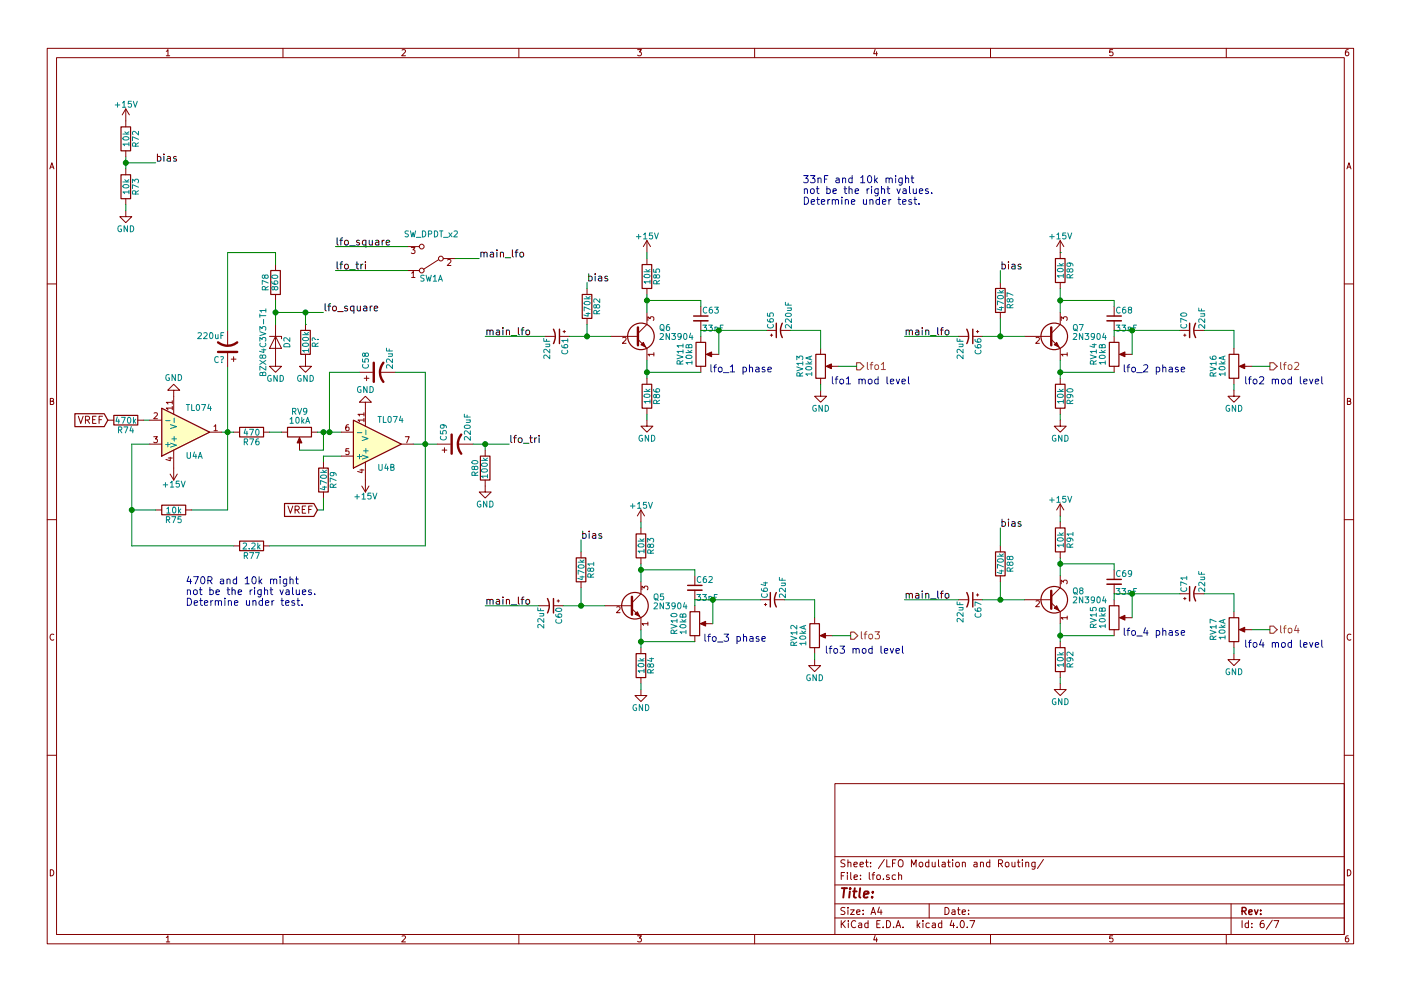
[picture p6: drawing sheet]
EESchema Schematic File Version 2
LIBS:power
LIBS:device
LIBS:switches
LIBS:relays
LIBS:motors
LIBS:transistors
LIBS:conn
LIBS:linear
LIBS:regul
LIBS:74xx
LIBS:cmos4000
LIBS:adc-dac
LIBS:memory
LIBS:xilinx
LIBS:microcontrollers
LIBS:dsp
LIBS:microchip
LIBS:analog_switches
LIBS:motorola
LIBS:texas
LIBS:intel
LIBS:audio
LIBS:interface
LIBS:digital-audio
LIBS:philips
LIBS:display
LIBS:cypress
LIBS:siliconi
LIBS:opto
LIBS:atmel
LIBS:contrib
LIBS:valves
LIBS:dk_Addressable-Specialty
LIBS:dk_Alarms-Buzzers-and-Sirens
LIBS:dk_Automotive-Relays
LIBS:dk_Balun
LIBS:dk_Barrel-Audio-Connectors
LIBS:dk_Battery-Holders-Clips-Contacts
LIBS:dk_Clock-Timing-Clock-Generators-PLLs-Frequency-Synthesizers
LIBS:dk_Clock-Timing-Programmable-Timers-and-Oscillators
LIBS:dk_Clock-Timing-Real-Time-Clocks
LIBS:dk_Coaxial-Connectors-RF
LIBS:dk_Current-Sensors
LIBS:dk_Data-Acquisition-ADCs-DACs-Special-Purpose
LIBS:dk_Data-Acquisition-Analog-to-Digital-Converters-ADC
LIBS:dk_Data-Acquisition-Digital-Potentiometers
LIBS:dk_Data-Acquisition-Digital-to-Analog-Converters-DAC
LIBS:dk_Data-Acquisition-Touch-Screen-Controllers
LIBS:dk_DC-DC-Converters
LIBS:dk_Digital-Isolators
LIBS:dk_Diodes-Bridge-Rectifiers
LIBS:dk_Diodes-Rectifiers-Arrays
LIBS:dk_Diodes-Rectifiers-Single
LIBS:dk_Diodes-Zener-Single
LIBS:dk_Display-Modules-LCD-OLED-Graphic
LIBS:dk_Display-Modules-LED-Character-and-Numeric
LIBS:dk_D-Sub-Connectors
LIBS:dk_Embedded-Microcontrollers
LIBS:dk_Encoders
LIBS:dk_Evaluation-Boards-Sensors
LIBS:dk_Ferrite-Beads-and-Chips
LIBS:dk_Fixed-Inductors
LIBS:dk_Fuses
LIBS:dk_Gas-Sensors
LIBS:dk_Humidity-Moisture-Sensors
LIBS:dk_Image-Sensors-Camera
LIBS:dk_Infrared-UV-Visible-Emitters
LIBS:dk_Inrush-Current-Limiters-ICL
LIBS:dk_Interface-Analog-Switches-Multiplexers-Demultiplexers
LIBS:dk_Interface-Analog-Switches-Special-Purpose
LIBS:dk_Interface-Controllers
LIBS:dk_Interface-Drivers-Receivers-Transceivers
LIBS:dk_Interface-I-O-Expanders
LIBS:dk_Interface-Modules
LIBS:dk_Interface-Sensor-and-Detector-Interfaces
LIBS:dk_Interface-Sensor-Capacitive-Touch
LIBS:dk_Interface-Specialized
LIBS:dk_LED-Indication-Discrete
LIBS:dk_LEDs-Circuit-Board-Indicators-Arrays-Light-Bars-Bar-Graphs
LIBS:dk_Linear-Amplifiers-Audio
LIBS:dk_Linear-Amplifiers-Instrumentation-OP-Amps-Buffer-Amps
LIBS:dk_Linear-Comparators
LIBS:dk_Logic-Buffers-Drivers-Receivers-Transceivers
LIBS:dk_Logic-Flip-Flops
LIBS:dk_Logic-Gates-and-Inverters
LIBS:dk_Logic-Multivibrators
LIBS:dk_Logic-Shift-Registers
LIBS:dk_Logic-Signal-Switches-Multiplexers-Decoders
LIBS:dk_Logic-Translators-Level-Shifters
LIBS:dk_Magnetic-Sensors-Compass-Magnetic-Field-Modules
LIBS:dk_Magnetic-Sensors-Linear-Compass-ICs
LIBS:dk_Magnetic-Sensors-Switches-Solid-State
LIBS:dk_Memory
LIBS:dk_Memory-Connectors-PC-Card-Sockets
LIBS:dk_Microphones
LIBS:dk_Modular-Connectors-Jacks
LIBS:dk_Modular-Connectors-Jacks-With-Magnetics
LIBS:dk_Motion-Sensors-Accelerometers
LIBS:dk_Motion-Sensors-IMUs-Inertial-Measurement-Units
LIBS:dk_Motion-Sensors-Tilt-Switches
LIBS:dk_Navigation-Switches-Joystick
LIBS:dk_Optical-Sensors-Ambient-Light-IR-UV-Sensors
LIBS:dk_Optical-Sensors-Photo-Detectors-Remote-Receiver
LIBS:dk_Optical-Sensors-Photodiodes
LIBS:dk_Optical-Sensors-Phototransistors
LIBS:dk_Optical-Sensors-Reflective-Analog-Output
LIBS:dk_Optoisolators-Logic-Output
LIBS:dk_Optoisolators-Transistor-Photovoltaic-Output
LIBS:dk_Optoisolators-Triac-SCR-Output
LIBS:dk_Oscillators
LIBS:dk_PMIC-AC-DC-Converters-Offline-Switchers
LIBS:dk_PMIC-Battery-Chargers
LIBS:dk_PMIC-Battery-Management
LIBS:dk_PMIC-Current-Regulation-Management
LIBS:dk_PMIC-Full-Half-Bridge-Drivers
LIBS:dk_PMIC-Gate-Drivers
LIBS:dk_PMIC-LED-Drivers
LIBS:dk_PMIC-Motor-Drivers-Controllers
LIBS:dk_PMIC-OR-Controllers-Ideal-Diodes
LIBS:dk_PMIC-Power-Distribution-Switches-Load-Drivers
LIBS:dk_PMIC-Power-Management-Specialized
LIBS:dk_PMIC-RMS-to-DC-Converters
LIBS:dk_PMIC-Supervisors
LIBS:dk_PMIC-Thermal-Management
LIBS:dk_PMIC-V-F-and-F-V-Converters
LIBS:dk_PMIC-Voltage-Reference
LIBS:dk_PMIC-Voltage-Regulators-DC-DC-Switching-Controllers
LIBS:dk_PMIC-Voltage-Regulators-DC-DC-Switching-Regulators
LIBS:dk_PMIC-Voltage-Regulators-Linear
LIBS:dk_PMIC-Voltage-Regulators-Special-Purpose
LIBS:dk_Power-Relays-Over-2-Amps
LIBS:dk_Pressure-Sensors-Transducers
LIBS:dk_Pushbutton-Switches
LIBS:dk_Rectangular-Connectors-Headers-Male-Pins
LIBS:dk_Reed-Relays
LIBS:dk_Resistor-Networks-Arrays
LIBS:dk_RF-Amplifiers
LIBS:dk_RF-Antennas
LIBS:dk_RF-Demodulators
LIBS:dk_RF-Detectors
LIBS:dk_RF-Evaluation-and-Development-Kits-Boards
LIBS:dk_RFID-RF-Access-Monitoring-ICs
LIBS:dk_RF-Receivers
LIBS:dk_RF-Switches
LIBS:dk_RF-Transceiver-ICs
LIBS:dk_RF-Transceiver-Modules
LIBS:dk_RF-Transmitters
LIBS:dk_Rotary-Potentiometers-Rheostats
LIBS:dk_Sensors-Transducers_Accessories
LIBS:dk_Signal-Relays-Up-to-2-Amps
LIBS:dk_Slide-Switches
LIBS:dk_Solid-State-Relays
LIBS:dk_Specialized-ICs
LIBS:dk_Specialized-Sensors
LIBS:dk_Surge-Suppression-ICs
LIBS:dk_Tactile-Switches
LIBS:dk_Temperature-Sensors-Analog-and-Digital-Output
LIBS:dk_Thermal-Cutoffs-Thermal-Fuses
LIBS:dk_Thyristors-DIACs-SIDACs
LIBS:dk_Thyristors-SCRs
LIBS:dk_Thyristors-TRIACs
LIBS:dk_Toggle-Switches
LIBS:dk_Transistors-Bipolar-BJT-Arrays
LIBS:dk_Transistors-Bipolar-BJT-RF
LIBS:dk_Transistors-Bipolar-BJT-Single
LIBS:dk_Transistors-Bipolar-BJT-Single-Pre-Biased
LIBS:dk_Transistors-FETs-MOSFETs-Arrays
LIBS:dk_Transistors-FETs-MOSFETs-RF
LIBS:dk_Transistors-FETs-MOSFETs-Single
LIBS:dk_Transistors-JFETs
LIBS:dk_Trimmer-Potentiometers
LIBS:dk_TVS-Diodes
LIBS:dk_TVS-Mixed-Technology
LIBS:dk_USB-DVI-HDMI-Connectors
LIBS:synth_psoc-cache
LIBS:synth_psoc
EELAYER 25 0
EELAYER END
$Descr A4 11693 8268
encoding utf-8
Sheet 6 7
Title ""
Date ""
Rev ""
Comp ""
Comment1 ""
Comment2 ""
Comment3 ""
Comment4 ""
$EndDescr
$Comp
L 2N3904 Q6
U 1 1
P 5300 2800
F 0 "Q6" H 5500 2875 50  0000 L CNN
F 1 "2N3904" H 5500 2800 50  0000 L CNN
F 2 "digikey-footprints:SOT-23-3" H 5500 2725 50  0001 L CIN
F 3 "" H 5300 2800 50  0001 L CNN
	1    5300 2800
	1    0    0    -1  
$EndComp
Text Label 4900 2350 0    60   ~ 0
bias
$Comp
L R R85
U 1 1
P 5400 2300
F 0 "R85" V 5480 2300 50  0000 C CNN
F 1 "10k" V 5400 2300 50  0000 C CNN
F 2 "digikey-footprints:0805" V 5330 2300 50  0001 C CNN
F 3 "" H 5400 2300 50  0001 C CNN
	1    5400 2300
	1    0    0    -1  
$EndComp
$Comp
L R R86
U 1 1
P 5400 3300
F 0 "R86" V 5480 3300 50  0000 C CNN
F 1 "10k" V 5400 3300 50  0000 C CNN
F 2 "digikey-footprints:0805" V 5330 3300 50  0001 C CNN
F 3 "" H 5400 3300 50  0001 C CNN
	1    5400 3300
	1    0    0    -1  
$EndComp
$Comp
L GND #PWR071
U 1 1
P 5400 3500
F 0 "#PWR071" H 5400 3250 50  0001 C CNN
F 1 "GND" H 5400 3350 50  0000 C CNN
F 2 "" H 5400 3500 50  0001 C CNN
F 3 "" H 5400 3500 50  0001 C CNN
	1    5400 3500
	1    0    0    -1  
$EndComp
$Comp
L +15V #PWR072
U 1 1
P 5400 2100
F 0 "#PWR072" H 5400 1950 50  0001 C CNN
F 1 "+15V" H 5400 2240 50  0000 C CNN
F 2 "" H 5400 2100 50  0001 C CNN
F 3 "" H 5400 2100 50  0001 C CNN
	1    5400 2100
	1    0    0    -1  
$EndComp
$Comp
L C_Small C63
U 1 1
P 5850 2650
F 0 "C63" H 5860 2720 50  0000 L CNN
F 1 "33nF" H 5860 2570 50  0000 L CNN
F 2 "digikey-footprints:0805" H 5850 2650 50  0001 C CNN
F 3 "" H 5850 2650 50  0001 C CNN
	1    5850 2650
	1    0    0    -1  
$EndComp
$Comp
L POT RV11
U 1 1
P 5850 2950
F 0 "RV11" V 5675 2950 50  0000 C CNN
F 1 "10kB" V 5750 2950 50  0000 C CNN
F 2 "Potentiometers:Potentiometer_Bourns_PTV09A-1_Horizontal" H 5850 2950 50  0001 C CNN
F 3 "" H 5850 2950 50  0001 C CNN
	1    5850 2950
	1    0    0    -1  
$EndComp
$Comp
L CP1_Small C61
U 1 1
P 4650 2800
F 0 "C61" H 4660 2870 50  0000 L CNN
F 1 "22uF" H 4660 2720 50  0000 L CNN
F 2 "Capacitors_SMD:CP_Elec_5x5.7" H 4650 2800 50  0001 C CNN
F 3 "" H 4650 2800 50  0001 C CNN
	1    4650 2800
	0    1    1    0   
$EndComp
$Comp
L CP1_Small C65
U 1 1
P 6500 2750
F 0 "C65" H 6510 2820 50  0000 L CNN
F 1 "220uF" H 6510 2670 50  0000 L CNN
F 2 "Capacitors_SMD:CP_Elec_8x10" H 6500 2750 50  0001 C CNN
F 3 "" H 6500 2750 50  0001 C CNN
	1    6500 2750
	0    -1   -1   0   
$EndComp
Text HLabel 7150 3050 2    60   Output ~ 0
lfo1
Text Notes 6450 3100 2    60   ~ 0
lfo_1 phase
$Comp
L POT RV13
U 1 1
P 6850 3050
F 0 "RV13" V 6675 3050 50  0000 C CNN
F 1 "10kA" V 6750 3050 50  0000 C CNN
F 2 "Potentiometers:Potentiometer_Bourns_PTV09A-1_Horizontal" H 6850 3050 50  0001 C CNN
F 3 "" H 6850 3050 50  0001 C CNN
	1    6850 3050
	1    0    0    -1  
$EndComp
$Comp
L GND #PWR073
U 1 1
P 6850 3250
F 0 "#PWR073" H 6850 3000 50  0001 C CNN
F 1 "GND" H 6850 3100 50  0000 C CNN
F 2 "" H 6850 3250 50  0001 C CNN
F 3 "" H 6850 3250 50  0001 C CNN
	1    6850 3250
	1    0    0    -1  
$EndComp
Text Notes 7600 3200 2    60   ~ 0
lfo1 mod level
$Comp
L 2N3904 Q7
U 1 1
P 8750 2800
F 0 "Q7" H 8950 2875 50  0000 L CNN
F 1 "2N3904" H 8950 2800 50  0000 L CNN
F 2 "digikey-footprints:SOT-23-3" H 8950 2725 50  0001 L CIN
F 3 "" H 8750 2800 50  0001 L CNN
	1    8750 2800
	1    0    0    -1  
$EndComp
Text Label 8350 2250 0    60   ~ 0
bias
$Comp
L R R89
U 1 1
P 8850 2250
F 0 "R89" V 8930 2250 50  0000 C CNN
F 1 "10k" V 8850 2250 50  0000 C CNN
F 2 "digikey-footprints:0805" V 8780 2250 50  0001 C CNN
F 3 "" H 8850 2250 50  0001 C CNN
	1    8850 2250
	1    0    0    -1  
$EndComp
$Comp
L R R90
U 1 1
P 8850 3300
F 0 "R90" V 8930 3300 50  0000 C CNN
F 1 "10k" V 8850 3300 50  0000 C CNN
F 2 "digikey-footprints:0805" V 8780 3300 50  0001 C CNN
F 3 "" H 8850 3300 50  0001 C CNN
	1    8850 3300
	1    0    0    -1  
$EndComp
$Comp
L GND #PWR074
U 1 1
P 8850 3500
F 0 "#PWR074" H 8850 3250 50  0001 C CNN
F 1 "GND" H 8850 3350 50  0000 C CNN
F 2 "" H 8850 3500 50  0001 C CNN
F 3 "" H 8850 3500 50  0001 C CNN
	1    8850 3500
	1    0    0    -1  
$EndComp
$Comp
L +15V #PWR075
U 1 1
P 8850 2100
F 0 "#PWR075" H 8850 1950 50  0001 C CNN
F 1 "+15V" H 8850 2240 50  0000 C CNN
F 2 "" H 8850 2100 50  0001 C CNN
F 3 "" H 8850 2100 50  0001 C CNN
	1    8850 2100
	1    0    0    -1  
$EndComp
$Comp
L C_Small C68
U 1 1
P 9300 2650
F 0 "C68" H 9310 2720 50  0000 L CNN
F 1 "33nF" H 9310 2570 50  0000 L CNN
F 2 "digikey-footprints:0805" H 9300 2650 50  0001 C CNN
F 3 "" H 9300 2650 50  0001 C CNN
	1    9300 2650
	1    0    0    -1  
$EndComp
$Comp
L POT RV14
U 1 1
P 9300 2950
F 0 "RV14" V 9125 2950 50  0000 C CNN
F 1 "10kB" V 9200 2950 50  0000 C CNN
F 2 "Potentiometers:Potentiometer_Bourns_PTV09A-1_Horizontal" H 9300 2950 50  0001 C CNN
F 3 "" H 9300 2950 50  0001 C CNN
	1    9300 2950
	1    0    0    -1  
$EndComp
$Comp
L CP1_Small C66
U 1 1
P 8100 2800
F 0 "C66" H 8110 2870 50  0000 L CNN
F 1 "22uF" H 8110 2720 50  0000 L CNN
F 2 "Capacitors_SMD:CP_Elec_5x5.7" H 8100 2800 50  0001 C CNN
F 3 "" H 8100 2800 50  0001 C CNN
	1    8100 2800
	0    1    1    0   
$EndComp
$Comp
L CP1_Small C70
U 1 1
P 9950 2750
F 0 "C70" H 9960 2820 50  0000 L CNN
F 1 "22uF" H 9960 2670 50  0000 L CNN
F 2 "Capacitors_SMD:CP_Elec_5x5.7" H 9950 2750 50  0001 C CNN
F 3 "" H 9950 2750 50  0001 C CNN
	1    9950 2750
	0    -1   -1   0   
$EndComp
Text HLabel 10600 3050 2    60   Output ~ 0
lfo2
Text Notes 9900 3100 2    60   ~ 0
lfo_2 phase
$Comp
L POT RV16
U 1 1
P 10300 3050
F 0 "RV16" V 10125 3050 50  0000 C CNN
F 1 "10kA" V 10200 3050 50  0000 C CNN
F 2 "Potentiometers:Potentiometer_Bourns_PTV09A-1_Horizontal" H 10300 3050 50  0001 C CNN
F 3 "" H 10300 3050 50  0001 C CNN
	1    10300 3050
	1    0    0    -1  
$EndComp
$Comp
L GND #PWR076
U 1 1
P 10300 3250
F 0 "#PWR076" H 10300 3000 50  0001 C CNN
F 1 "GND" H 10300 3100 50  0000 C CNN
F 2 "" H 10300 3250 50  0001 C CNN
F 3 "" H 10300 3250 50  0001 C CNN
	1    10300 3250
	1    0    0    -1  
$EndComp
Text Notes 11050 3200 2    60   ~ 0
lfo2 mod level
$Comp
L 2N3904 Q5
U 1 1
P 5250 5050
F 0 "Q5" H 5450 5125 50  0000 L CNN
F 1 "2N3904" H 5450 5050 50  0000 L CNN
F 2 "digikey-footprints:SOT-23-3" H 5450 4975 50  0001 L CIN
F 3 "" H 5250 5050 50  0001 L CNN
	1    5250 5050
	1    0    0    -1  
$EndComp
Text Label 4850 4500 0    60   ~ 0
bias
$Comp
L R R83
U 1 1
P 5350 4550
F 0 "R83" V 5430 4550 50  0000 C CNN
F 1 "10k" V 5350 4550 50  0000 C CNN
F 2 "digikey-footprints:0805" V 5280 4550 50  0001 C CNN
F 3 "" H 5350 4550 50  0001 C CNN
	1    5350 4550
	1    0    0    -1  
$EndComp
$Comp
L R R84
U 1 1
P 5350 5550
F 0 "R84" V 5430 5550 50  0000 C CNN
F 1 "10k" V 5350 5550 50  0000 C CNN
F 2 "digikey-footprints:0805" V 5280 5550 50  0001 C CNN
F 3 "" H 5350 5550 50  0001 C CNN
	1    5350 5550
	1    0    0    -1  
$EndComp
$Comp
L GND #PWR077
U 1 1
P 5350 5750
F 0 "#PWR077" H 5350 5500 50  0001 C CNN
F 1 "GND" H 5350 5600 50  0000 C CNN
F 2 "" H 5350 5750 50  0001 C CNN
F 3 "" H 5350 5750 50  0001 C CNN
	1    5350 5750
	1    0    0    -1  
$EndComp
$Comp
L +15V #PWR078
U 1 1
P 5350 4350
F 0 "#PWR078" H 5350 4200 50  0001 C CNN
F 1 "+15V" H 5350 4490 50  0000 C CNN
F 2 "" H 5350 4350 50  0001 C CNN
F 3 "" H 5350 4350 50  0001 C CNN
	1    5350 4350
	1    0    0    -1  
$EndComp
$Comp
L C_Small C62
U 1 1
P 5800 4900
F 0 "C62" H 5810 4970 50  0000 L CNN
F 1 "33nF" H 5810 4820 50  0000 L CNN
F 2 "digikey-footprints:0805" H 5800 4900 50  0001 C CNN
F 3 "" H 5800 4900 50  0001 C CNN
	1    5800 4900
	1    0    0    -1  
$EndComp
$Comp
L POT RV10
U 1 1
P 5800 5200
F 0 "RV10" V 5625 5200 50  0000 C CNN
F 1 "10kB" V 5700 5200 50  0000 C CNN
F 2 "Potentiometers:Potentiometer_Bourns_PTV09A-1_Horizontal" H 5800 5200 50  0001 C CNN
F 3 "" H 5800 5200 50  0001 C CNN
	1    5800 5200
	1    0    0    -1  
$EndComp
$Comp
L CP1_Small C60
U 1 1
P 4600 5050
F 0 "C60" H 4610 5120 50  0000 L CNN
F 1 "22uF" H 4610 4970 50  0000 L CNN
F 2 "Capacitors_SMD:CP_Elec_5x5.7" H 4600 5050 50  0001 C CNN
F 3 "" H 4600 5050 50  0001 C CNN
	1    4600 5050
	0    1    1    0   
$EndComp
$Comp
L CP1_Small C64
U 1 1
P 6450 5000
F 0 "C64" H 6460 5070 50  0000 L CNN
F 1 "22uF" H 6460 4920 50  0000 L CNN
F 2 "Capacitors_SMD:CP_Elec_5x5.7" H 6450 5000 50  0001 C CNN
F 3 "" H 6450 5000 50  0001 C CNN
	1    6450 5000
	0    -1   -1   0   
$EndComp
Text HLabel 7100 5300 2    60   Output ~ 0
lfo3
Text Notes 6400 5350 2    60   ~ 0
lfo_3 phase
$Comp
L POT RV12
U 1 1
P 6800 5300
F 0 "RV12" V 6625 5300 50  0000 C CNN
F 1 "10kA" V 6700 5300 50  0000 C CNN
F 2 "Potentiometers:Potentiometer_Bourns_PTV09A-1_Horizontal" H 6800 5300 50  0001 C CNN
F 3 "" H 6800 5300 50  0001 C CNN
	1    6800 5300
	1    0    0    -1  
$EndComp
$Comp
L GND #PWR079
U 1 1
P 6800 5500
F 0 "#PWR079" H 6800 5250 50  0001 C CNN
F 1 "GND" H 6800 5350 50  0000 C CNN
F 2 "" H 6800 5500 50  0001 C CNN
F 3 "" H 6800 5500 50  0001 C CNN
	1    6800 5500
	1    0    0    -1  
$EndComp
Text Notes 7550 5450 2    60   ~ 0
lfo3 mod level
$Comp
L 2N3904 Q8
U 1 1
P 8750 5000
F 0 "Q8" H 8950 5075 50  0000 L CNN
F 1 "2N3904" H 8950 5000 50  0000 L CNN
F 2 "digikey-footprints:SOT-23-3" H 8950 4925 50  0001 L CIN
F 3 "" H 8750 5000 50  0001 L CNN
	1    8750 5000
	1    0    0    -1  
$EndComp
Text Label 8350 4400 0    60   ~ 0
bias
$Comp
L R R91
U 1 1
P 8850 4500
F 0 "R91" V 8930 4500 50  0000 C CNN
F 1 "10k" V 8850 4500 50  0000 C CNN
F 2 "digikey-footprints:0805" V 8780 4500 50  0001 C CNN
F 3 "" H 8850 4500 50  0001 C CNN
	1    8850 4500
	1    0    0    -1  
$EndComp
$Comp
L R R92
U 1 1
P 8850 5500
F 0 "R92" V 8930 5500 50  0000 C CNN
F 1 "10k" V 8850 5500 50  0000 C CNN
F 2 "digikey-footprints:0805" V 8780 5500 50  0001 C CNN
F 3 "" H 8850 5500 50  0001 C CNN
	1    8850 5500
	1    0    0    -1  
$EndComp
$Comp
L GND #PWR080
U 1 1
P 8850 5700
F 0 "#PWR080" H 8850 5450 50  0001 C CNN
F 1 "GND" H 8850 5550 50  0000 C CNN
F 2 "" H 8850 5700 50  0001 C CNN
F 3 "" H 8850 5700 50  0001 C CNN
	1    8850 5700
	1    0    0    -1  
$EndComp
$Comp
L +15V #PWR081
U 1 1
P 8850 4300
F 0 "#PWR081" H 8850 4150 50  0001 C CNN
F 1 "+15V" H 8850 4440 50  0000 C CNN
F 2 "" H 8850 4300 50  0001 C CNN
F 3 "" H 8850 4300 50  0001 C CNN
	1    8850 4300
	1    0    0    -1  
$EndComp
$Comp
L C_Small C69
U 1 1
P 9300 4850
F 0 "C69" H 9310 4920 50  0000 L CNN
F 1 "33nF" H 9310 4770 50  0000 L CNN
F 2 "digikey-footprints:0805" H 9300 4850 50  0001 C CNN
F 3 "" H 9300 4850 50  0001 C CNN
	1    9300 4850
	1    0    0    -1  
$EndComp
$Comp
L POT RV15
U 1 1
P 9300 5150
F 0 "RV15" V 9125 5150 50  0000 C CNN
F 1 "10kB" V 9200 5150 50  0000 C CNN
F 2 "Potentiometers:Potentiometer_Bourns_PTV09A-1_Horizontal" H 9300 5150 50  0001 C CNN
F 3 "" H 9300 5150 50  0001 C CNN
	1    9300 5150
	1    0    0    -1  
$EndComp
$Comp
L CP1_Small C67
U 1 1
P 8100 5000
F 0 "C67" H 8110 5070 50  0000 L CNN
F 1 "22uF" H 8110 4920 50  0000 L CNN
F 2 "Capacitors_SMD:CP_Elec_5x5.7" H 8100 5000 50  0001 C CNN
F 3 "" H 8100 5000 50  0001 C CNN
	1    8100 5000
	0    1    1    0   
$EndComp
$Comp
L CP1_Small C71
U 1 1
P 9950 4950
F 0 "C71" H 9960 5020 50  0000 L CNN
F 1 "22uF" H 9960 4870 50  0000 L CNN
F 2 "Capacitors_SMD:CP_Elec_5x5.7" H 9950 4950 50  0001 C CNN
F 3 "" H 9950 4950 50  0001 C CNN
	1    9950 4950
	0    -1   -1   0   
$EndComp
Text HLabel 10600 5250 2    60   Output ~ 0
lfo4
Text Notes 9900 5300 2    60   ~ 0
lfo_4 phase
$Comp
L POT RV17
U 1 1
P 10300 5250
F 0 "RV17" V 10125 5250 50  0000 C CNN
F 1 "10kA" V 10200 5250 50  0000 C CNN
F 2 "Potentiometers:Potentiometer_Bourns_PTV09A-1_Horizontal" H 10300 5250 50  0001 C CNN
F 3 "" H 10300 5250 50  0001 C CNN
	1    10300 5250
	1    0    0    -1  
$EndComp
$Comp
L GND #PWR082
U 1 1
P 10300 5450
F 0 "#PWR082" H 10300 5200 50  0001 C CNN
F 1 "GND" H 10300 5300 50  0000 C CNN
F 2 "" H 10300 5450 50  0001 C CNN
F 3 "" H 10300 5450 50  0001 C CNN
	1    10300 5450
	1    0    0    -1  
$EndComp
Text Notes 11050 5400 2    60   ~ 0
lfo4 mod level
$Comp
L +15V #PWR083
U 1 1
P 1050 1000
F 0 "#PWR083" H 1050 850 50  0001 C CNN
F 1 "+15V" H 1050 1140 50  0000 C CNN
F 2 "" H 1050 1000 50  0001 C CNN
F 3 "" H 1050 1000 50  0001 C CNN
	1    1050 1000
	1    0    0    -1  
$EndComp
$Comp
L R R72
U 1 1
P 1050 1150
F 0 "R72" V 1130 1150 50  0000 C CNN
F 1 "10k" V 1050 1150 50  0000 C CNN
F 2 "digikey-footprints:0805" V 980 1150 50  0001 C CNN
F 3 "" H 1050 1150 50  0001 C CNN
	1    1050 1150
	1    0    0    -1  
$EndComp
$Comp
L R R73
U 1 1
P 1050 1550
F 0 "R73" V 1130 1550 50  0000 C CNN
F 1 "10k" V 1050 1550 50  0000 C CNN
F 2 "digikey-footprints:0805" V 980 1550 50  0001 C CNN
F 3 "" H 1050 1550 50  0001 C CNN
	1    1050 1550
	1    0    0    -1  
$EndComp
$Comp
L GND #PWR084
U 1 1
P 1050 1750
F 0 "#PWR084" H 1050 1500 50  0001 C CNN
F 1 "GND" H 1050 1600 50  0000 C CNN
F 2 "" H 1050 1750 50  0001 C CNN
F 3 "" H 1050 1750 50  0001 C CNN
	1    1050 1750
	1    0    0    -1  
$EndComp
Text Label 1300 1350 0    60   ~ 0
bias
$Comp
L R R82
U 1 1
P 4900 2550
F 0 "R82" V 4980 2550 50  0000 C CNN
F 1 "470k" V 4900 2550 50  0000 C CNN
F 2 "digikey-footprints:0805" V 4830 2550 50  0001 C CNN
F 3 "" H 4900 2550 50  0001 C CNN
	1    4900 2550
	1    0    0    -1  
$EndComp
$Comp
L R R81
U 1 1
P 4850 4750
F 0 "R81" V 4930 4750 50  0000 C CNN
F 1 "470k" V 4850 4750 50  0000 C CNN
F 2 "digikey-footprints:0805" V 4780 4750 50  0001 C CNN
F 3 "" H 4850 4750 50  0001 C CNN
	1    4850 4750
	1    0    0    -1  
$EndComp
$Comp
L R R87
U 1 1
P 8350 2500
F 0 "R87" V 8430 2500 50  0000 C CNN
F 1 "470k" V 8350 2500 50  0000 C CNN
F 2 "digikey-footprints:0805" V 8280 2500 50  0001 C CNN
F 3 "" H 8350 2500 50  0001 C CNN
	1    8350 2500
	1    0    0    -1  
$EndComp
$Comp
L R R88
U 1 1
P 8350 4700
F 0 "R88" V 8430 4700 50  0000 C CNN
F 1 "470k" V 8350 4700 50  0000 C CNN
F 2 "digikey-footprints:0805" V 8280 4700 50  0001 C CNN
F 3 "" H 8350 4700 50  0001 C CNN
	1    8350 4700
	1    0    0    -1  
$EndComp
$Comp
L GND #PWR085
U 1 1
P 1450 3300
F 0 "#PWR085" H 1450 3050 50  0001 C CNN
F 1 "GND" H 1450 3150 50  0000 C CNN
F 2 "" H 1450 3300 50  0001 C CNN
F 3 "" H 1450 3300 50  0001 C CNN
	1    1450 3300
	1    0    0    1   
$EndComp
$Comp
L GND #PWR086
U 1 1
P 3050 3400
F 0 "#PWR086" H 3050 3150 50  0001 C CNN
F 1 "GND" H 3050 3250 50  0000 C CNN
F 2 "" H 3050 3400 50  0001 C CNN
F 3 "" H 3050 3400 50  0001 C CNN
	1    3050 3400
	1    0    0    1   
$EndComp
$Comp
L +15V #PWR087
U 1 1
P 1450 3900
F 0 "#PWR087" H 1450 3750 50  0001 C CNN
F 1 "+15V" H 1450 4040 50  0000 C CNN
F 2 "" H 1450 3900 50  0001 C CNN
F 3 "" H 1450 3900 50  0001 C CNN
	1    1450 3900
	1    0    0    1   
$EndComp
$Comp
L +15V #PWR088
U 1 1
P 3050 4000
F 0 "#PWR088" H 3050 3850 50  0001 C CNN
F 1 "+15V" H 3050 4140 50  0000 C CNN
F 2 "" H 3050 4000 50  0001 C CNN
F 3 "" H 3050 4000 50  0001 C CNN
	1    3050 4000
	1    0    0    1   
$EndComp
$Comp
L R R75
U 1 1
P 1450 4250
F 0 "R75" V 1530 4250 50  0000 C CNN
F 1 "10k" V 1450 4250 50  0000 C CNN
F 2 "digikey-footprints:0805" V 1380 4250 50  0001 C CNN
F 3 "" H 1450 4250 50  0001 C CNN
	1    1450 4250
	0    1    1    0   
$EndComp
$Comp
L R R76
U 1 1
P 2100 3600
F 0 "R76" V 2180 3600 50  0000 C CNN
F 1 "470" V 2100 3600 50  0000 C CNN
F 2 "digikey-footprints:0805" V 2030 3600 50  0001 C CNN
F 3 "" H 2100 3600 50  0001 C CNN
	1    2100 3600
	0    1    1    0   
$EndComp
$Comp
L POT RV9
U 1 1
P 2500 3600
F 0 "RV9" V 2325 3600 50  0000 C CNN
F 1 "10kA" V 2400 3600 50  0000 C CNN
F 2 "Potentiometers:Potentiometer_Bourns_PTV09A-1_Horizontal" H 2500 3600 50  0001 C CNN
F 3 "" H 2500 3600 50  0001 C CNN
	1    2500 3600
	0    1    1    0   
$EndComp
$Comp
L R R77
U 1 1
P 2100 4550
F 0 "R77" V 2180 4550 50  0000 C CNN
F 1 "2.2k" V 2100 4550 50  0000 C CNN
F 2 "digikey-footprints:0805" V 2030 4550 50  0001 C CNN
F 3 "" H 2100 4550 50  0001 C CNN
	1    2100 4550
	0    1    1    0   
$EndComp
$Comp
L CP1 C58
U 1 1
P 3150 3100
F 0 "C58" H 3175 3200 50  0000 L CNN
F 1 "22uF" H 3175 3000 50  0000 L CNN
F 2 "Capacitors_SMD:CP_Elec_5x5.7" H 3150 3100 50  0001 C CNN
F 3 "" H 3150 3100 50  0001 C CNN
	1    3150 3100
	0    -1   -1   0   
$EndComp
$Comp
L R R79
U 1 1
P 2700 4000
F 0 "R79" V 2780 4000 50  0000 C CNN
F 1 "470k" V 2700 4000 50  0000 C CNN
F 2 "digikey-footprints:0805" V 2630 4000 50  0001 C CNN
F 3 "" H 2700 4000 50  0001 C CNN
	1    2700 4000
	1    0    0    -1  
$EndComp
$Comp
L R R74
U 1 1
P 1050 3500
F 0 "R74" V 1130 3500 50  0000 C CNN
F 1 "470k" V 1050 3500 50  0000 C CNN
F 2 "digikey-footprints:0805" V 980 3500 50  0001 C CNN
F 3 "" H 1050 3500 50  0001 C CNN
	1    1050 3500
	0    1    1    0   
$EndComp
$Comp
L CP1 C59
U 1 1
P 3800 3700
F 0 "C59" H 3825 3800 50  0000 L CNN
F 1 "220uF" H 3825 3600 50  0000 L CNN
F 2 "Capacitors_SMD:CP_Elec_8x10" H 3800 3700 50  0001 C CNN
F 3 "" H 3800 3700 50  0001 C CNN
	1    3800 3700
	0    -1   -1   0   
$EndComp
$Comp
L R R80
U 1 1
P 4050 3900
F 0 "R80" V 4130 3900 50  0000 C CNN
F 1 "100k" V 4050 3900 50  0000 C CNN
F 2 "digikey-footprints:0805" V 3980 3900 50  0001 C CNN
F 3 "" H 4050 3900 50  0001 C CNN
	1    4050 3900
	-1   0    0    1   
$EndComp
$Comp
L GND #PWR089
U 1 1
P 4050 4050
F 0 "#PWR089" H 4050 3800 50  0001 C CNN
F 1 "GND" H 4050 3900 50  0000 C CNN
F 2 "" H 4050 4050 50  0001 C CNN
F 3 "" H 4050 4050 50  0001 C CNN
	1    4050 4050
	1    0    0    -1  
$EndComp
Text Label 4050 2800 0    60   ~ 0
main_lfo
Text Label 4050 5050 0    60   ~ 0
main_lfo
Text Label 7550 2800 0    60   ~ 0
main_lfo
Text Label 7550 5000 0    60   ~ 0
main_lfo
Text GLabel 900  3500 0    60   Input ~ 0
VREF
Text GLabel 2650 4250 0    60   Input ~ 0
VREF
$Comp
L D_Zener D2
U 1 1
P 2300 2850
F 0 "D2" H 2300 2950 50  0000 C CNN
F 1 "BZX84C3V3-T1" H 2300 2750 50  0000 C CNN
F 2 "digikey-footprints:SOT-23-3" H 2300 2850 50  0001 C CNN
F 3 "" H 2300 2850 50  0001 C CNN
	1    2300 2850
	0    1    1    0   
$EndComp
$Comp
L GND #PWR090
U 1 1
P 2300 3000
F 0 "#PWR090" H 2300 2750 50  0001 C CNN
F 1 "GND" H 2300 2850 50  0000 C CNN
F 2 "" H 2300 3000 50  0001 C CNN
F 3 "" H 2300 3000 50  0001 C CNN
	1    2300 3000
	-1   0    0    -1  
$EndComp
$Comp
L R R78
U 1 1
P 2300 2350
F 0 "R78" V 2380 2350 50  0000 C CNN
F 1 "860" V 2300 2350 50  0000 C CNN
F 2 "digikey-footprints:0805" V 2230 2350 50  0001 C CNN
F 3 "" H 2300 2350 50  0001 C CNN
	1    2300 2350
	-1   0    0    1   
$EndComp
Wire Wire Line
	4750 2800 5100 2800
Wire Wire Line
	5400 3500 5400 3450
Wire Wire Line
	5400 3000 5400 3150
Wire Wire Line
	5400 2450 5400 2600
Wire Wire Line
	5400 2100 5400 2150
Wire Wire Line
	5850 2550 5850 2500
Wire Wire Line
	5850 2500 5400 2500
Connection ~ 5400 2500
Wire Wire Line
	5850 2800 5850 2750
Wire Wire Line
	6000 2950 6000 2750
Wire Wire Line
	5850 2750 6400 2750
Wire Wire Line
	5850 3100 5400 3100
Connection ~ 5400 3100
Connection ~ 6000 2750
Connection ~ 4900 2800
Wire Wire Line
	7150 3050 7000 3050
Wire Wire Line
	6850 2900 6850 2750
Wire Wire Line
	6850 2750 6600 2750
Wire Wire Line
	6850 3250 6850 3200
Wire Wire Line
	8200 2800 8550 2800
Wire Wire Line
	8850 3500 8850 3450
Wire Wire Line
	8850 3000 8850 3150
Wire Wire Line
	8850 2400 8850 2600
Wire Wire Line
	8850 2100 8850 2100
Wire Wire Line
	9300 2550 9300 2500
Wire Wire Line
	9300 2500 8850 2500
Connection ~ 8850 2500
Wire Wire Line
	9300 2800 9300 2750
Wire Wire Line
	9450 2950 9450 2750
Wire Wire Line
	9300 2750 9850 2750
Wire Wire Line
	9300 3100 8850 3100
Connection ~ 8850 3100
Connection ~ 9450 2750
Wire Wire Line
	8350 2650 8350 2800
Connection ~ 8350 2800
Wire Wire Line
	10600 3050 10450 3050
Wire Wire Line
	10300 2900 10300 2750
Wire Wire Line
	10300 2750 10050 2750
Wire Wire Line
	10300 3250 10300 3200
Wire Wire Line
	4700 5050 5050 5050
Wire Wire Line
	5350 5750 5350 5700
Wire Wire Line
	5350 5250 5350 5400
Wire Wire Line
	5350 4700 5350 4850
Wire Wire Line
	5350 4350 5350 4400
Wire Wire Line
	5800 4800 5800 4750
Wire Wire Line
	5800 4750 5350 4750
Connection ~ 5350 4750
Wire Wire Line
	5800 5050 5800 5000
Wire Wire Line
	5950 5200 5950 5000
Wire Wire Line
	5800 5000 6350 5000
Wire Wire Line
	5800 5350 5350 5350
Connection ~ 5350 5350
Connection ~ 5950 5000
Wire Wire Line
	4850 4900 4850 5050
Connection ~ 4850 5050
Wire Wire Line
	7100 5300 6950 5300
Wire Wire Line
	6800 5150 6800 5000
Wire Wire Line
	6800 5000 6550 5000
Wire Wire Line
	6800 5500 6800 5450
Wire Wire Line
	8200 5000 8550 5000
Wire Wire Line
	8850 5700 8850 5650
Wire Wire Line
	8850 5200 8850 5350
Wire Wire Line
	8850 4650 8850 4800
Wire Wire Line
	8850 4300 8850 4350
Wire Wire Line
	9300 4750 9300 4700
Wire Wire Line
	9300 4700 8850 4700
Connection ~ 8850 4700
Wire Wire Line
	9300 5000 9300 4950
Wire Wire Line
	9450 5150 9450 4950
Wire Wire Line
	9300 4950 9850 4950
Wire Wire Line
	9300 5300 8850 5300
Connection ~ 8850 5300
Connection ~ 9450 4950
Wire Wire Line
	8350 4850 8350 5000
Connection ~ 8350 5000
Wire Wire Line
	10600 5250 10450 5250
Wire Wire Line
	10300 5100 10300 4950
Wire Wire Line
	10300 4950 10050 4950
Wire Wire Line
	10300 5450 10300 5400
Wire Wire Line
	1050 1750 1050 1700
Wire Wire Line
	1050 1300 1050 1400
Wire Wire Line
	1300 1350 1050 1350
Connection ~ 1050 1350
Wire Wire Line
	4900 2350 4900 2400
Wire Wire Line
	4900 2700 4900 2800
Wire Wire Line
	4850 4500 4850 4600
Wire Wire Line
	8350 2250 8350 2350
Wire Wire Line
	8350 4550 8350 4400
Wire Wire Line
	2250 3600 2350 3600
Wire Wire Line
	1850 3600 1950 3600
Wire Wire Line
	3550 3100 3550 4550
Wire Wire Line
	3550 3100 3300 3100
Wire Wire Line
	3000 3100 2750 3100
Wire Wire Line
	2750 3100 2750 3600
Connection ~ 2750 3600
Wire Wire Line
	2700 3850 2700 3800
Wire Wire Line
	1900 3050 1900 4250
Wire Wire Line
	1900 4250 1600 4250
Connection ~ 1900 3600
Wire Wire Line
	1300 4250 1100 4250
Wire Wire Line
	1100 3700 1100 4550
Wire Wire Line
	3550 4550 2250 4550
Connection ~ 3550 3700
Wire Wire Line
	1100 4550 1950 4550
Connection ~ 1100 4250
Wire Wire Line
	4050 3750 4050 3700
Wire Wire Line
	3950 3700 4250 3700
Wire Wire Line
	2500 3750 2700 3750
Wire Wire Line
	2700 3750 2700 3600
Connection ~ 2700 3600
Connection ~ 4050 3700
Wire Wire Line
	4050 2800 4550 2800
Wire Wire Line
	4050 5050 4500 5050
Wire Wire Line
	7550 2800 8000 2800
Wire Wire Line
	7550 5000 8000 5000
Wire Wire Line
	2650 4250 2700 4250
Wire Wire Line
	2700 4250 2700 4150
Wire Wire Line
	1250 3500 1200 3500
Wire Wire Line
	1250 3700 1100 3700
Wire Wire Line
	3450 3700 3650 3700
Wire Wire Line
	2650 3600 2850 3600
Wire Wire Line
	2700 3800 2850 3800
Wire Wire Line
	2300 2500 2300 2700
Wire Wire Line
	1900 2100 2300 2100
Wire Wire Line
	2300 2100 2300 2200
Text Label 2700 2600 0    60   ~ 0
lfo_square
Wire Wire Line
	2300 2600 2700 2600
Connection ~ 2300 2600
Text Label 4250 3700 0    60   ~ 0
lfo_tri
$Comp
L SW_DPDT_x2 SW1
U 1 1
P 3600 2150
F 0 "SW1" H 3600 2320 50  0000 C CNN
F 1 "SW_DPDT_x2" H 3600 1950 50  0000 C CNN
F 2 "SparkFun-Electromechanical:SWITCHE-DPDT" H 3600 2150 50  0001 C CNN
F 3 "" H 3600 2150 50  0001 C CNN
	1    3600 2150
	-1   0    0    1   
$EndComp
Text Label 2800 2250 0    60   ~ 0
lfo_tri
Wire Wire Line
	2800 2250 3400 2250
Text Label 2800 2050 0    60   ~ 0
lfo_square
Wire Wire Line
	2800 2050 3400 2050
Text Label 4000 2150 0    60   ~ 0
main_lfo
Wire Wire Line
	4000 2150 3800 2150
Text Notes 1550 5050 0    60   ~ 0
470R and 10k might \nnot be the right values.\nDetermine under test.
Text Notes 6700 1700 0    60   ~ 0
33nF and 10k might \nnot be the right values.\nDetermine under test.
$Comp
L TL074 U4
U 1 1
P 1550 3600
F 0 "U4" H 1550 3800 50  0000 L CNN
F 1 "TL074" H 1550 3400 50  0000 L CNN
F 2 "digikey-footprints:SOIC-14_W3.9mm" H 1500 3700 50  0001 C CNN
F 3 "" H 1600 3800 50  0001 C CNN
	1    1550 3600
	1    0    0    1   
$EndComp
$Comp
L TL074 U4
U 2 1
P 3150 3700
F 0 "U4" H 3150 3900 50  0000 L CNN
F 1 "TL074" H 3150 3500 50  0000 L CNN
F 2 "digikey-footprints:SOIC-14_W3.9mm" H 3100 3800 50  0001 C CNN
F 3 "" H 3200 3900 50  0001 C CNN
	2    3150 3700
	1    0    0    1   
$EndComp
$Comp
L R R?
U 1 1
P 2550 2850
F 0 "R?" V 2630 2850 50  0000 C CNN
F 1 "100k" V 2550 2850 50  0000 C CNN
F 2 "digikey-footprints:0805" V 2480 2850 50  0001 C CNN
F 3 "" H 2550 2850 50  0001 C CNN
	1    2550 2850
	1    0    0    -1  
$EndComp
Wire Wire Line
	2550 2700 2550 2700
Wire Wire Line
	2550 2700 2550 2600
Connection ~ 2550 2600
$Comp
L GND #PWR?
U 1 1
P 2550 3000
F 0 "#PWR?" H 2550 2750 50  0001 C CNN
F 1 "GND" H 2550 2850 50  0000 C CNN
F 2 "" H 2550 3000 50  0001 C CNN
F 3 "" H 2550 3000 50  0001 C CNN
	1    2550 3000
	-1   0    0    -1  
$EndComp
$Comp
L CP1 C?
U 1 1
P 1900 2900
F 0 "C?" H 1925 3000 50  0000 L CNN
F 1 "220uF" H 1925 2800 50  0000 L CNN
F 2 "Capacitors_SMD:CP_Elec_8x10" H 1900 2900 50  0001 C CNN
F 3 "" H 1900 2900 50  0001 C CNN
	1    1900 2900
	-1   0    0    1   
$EndComp
Wire Wire Line
	1900 2750 1900 2100
$EndSCHEMATC
